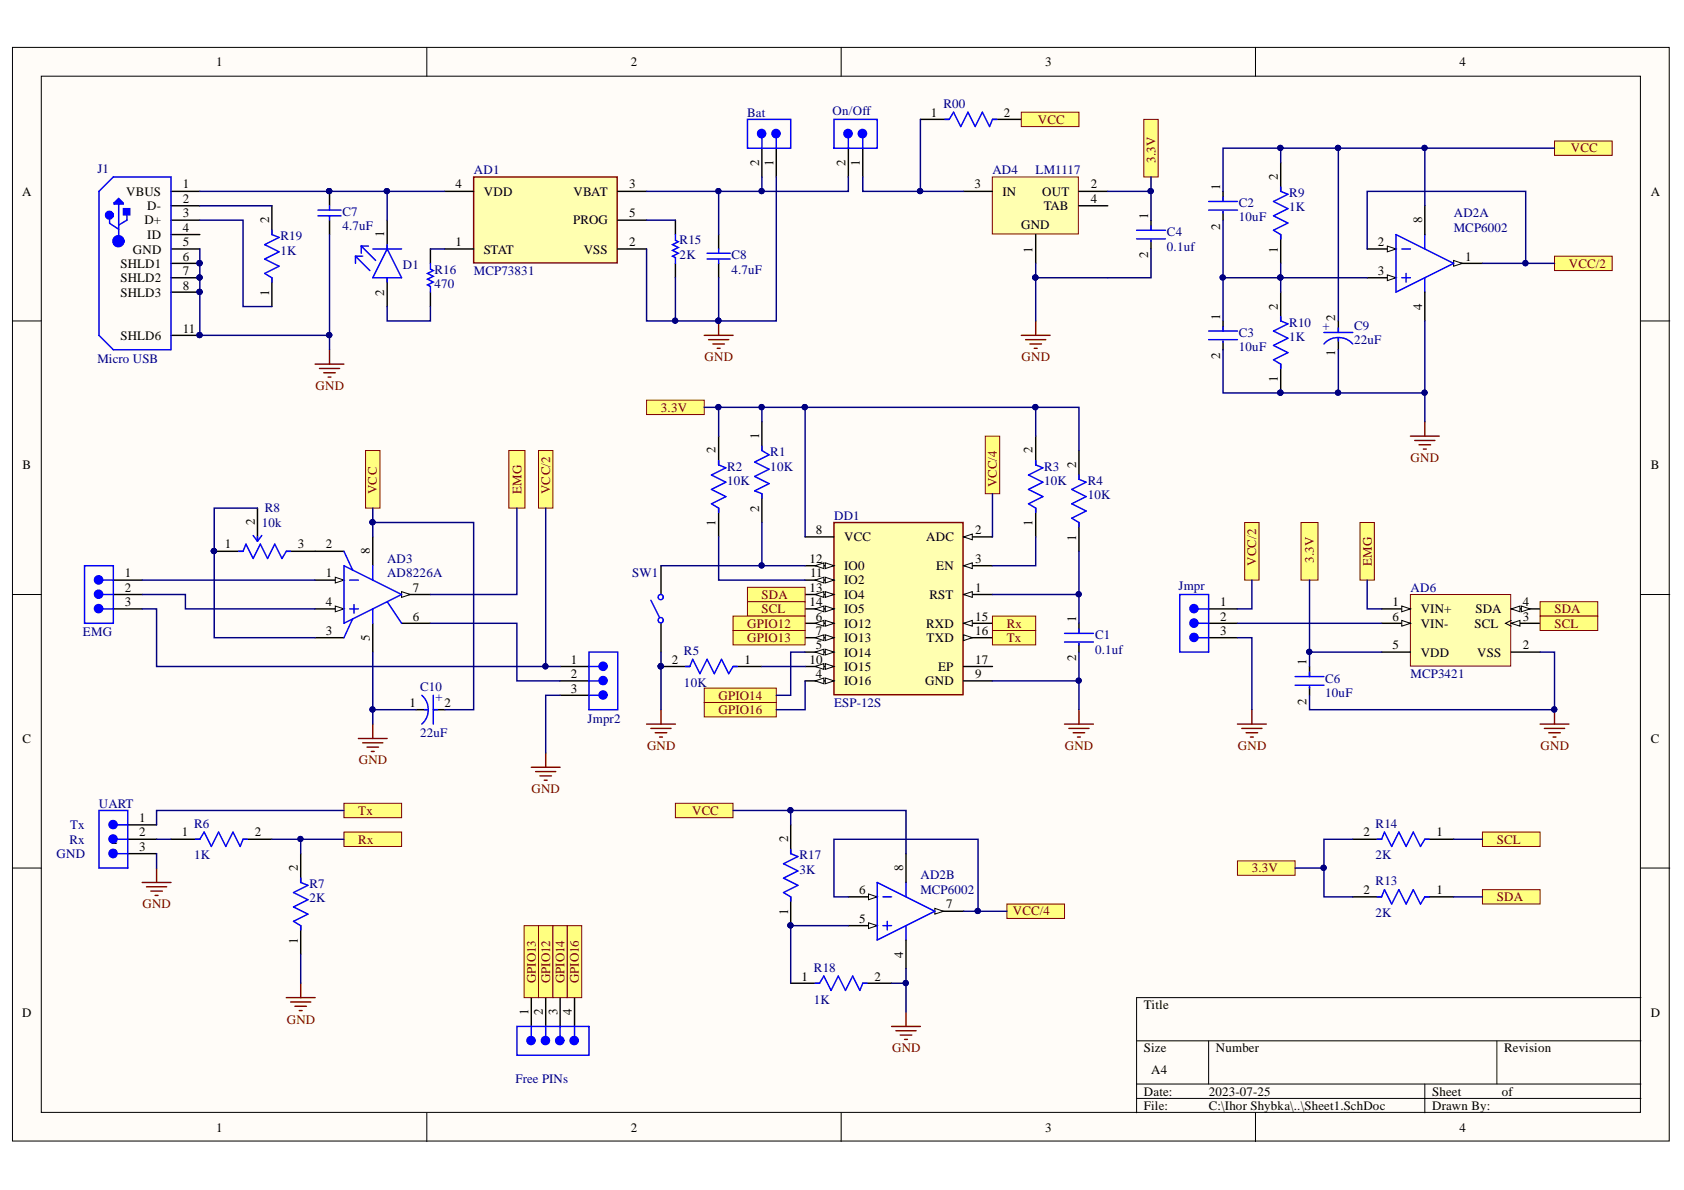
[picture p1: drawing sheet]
# Altium project smart_muscle.PrjPcb
1 sheet, 43 parts. Net scope: flat (ports and power ports of the same name join across sheets).
Board file: PCB1.PcbDoc

## Sheet Sheet1.SchDoc
size A4

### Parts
AD1  MCP73831  [FP-C04-091-OT-IPC_B]
AD2  MCP6002  [SOIC-SN8_M]  (parts A,B of 2)
AD3  AD8226A  [ADI-RM-8_L]
AD4  LM1117  [DCY0004A_L]
AD6  MCP3421A0T-E/CH  [SOT-23-CH6_M]
Bat  TSW-102-26-G-S  [SMTC-TSW-102-26-XX-S]  (value not drawn)
C1  0.1uF  [FP-0805-L_2_0_0_1-W_1_25-IPC_C]
C2  10uF  [FP-0805-L_2_0_0_1-W_1_25-IPC_C]
C3  10uF  [FP-0805-L_2_0_0_1-W_1_25-IPC_C]
C4  0.1uF  [FP-0805-L_2_0_0_1-W_1_25-IPC_C]
C6  10uF  [FP-0805-L_2_0_0_1-W_1_25-IPC_C]
C7  4.7uF  [CAPC2013X145X50LL20T20]
C8  4.7uF  [CAPC2013X145X50LL20T20]
C9  22uF  [FP-NLJP-MFG]
C10  22uF  [FP-NLJP-MFG]
D1  LTST-C190GKT  [FP-LTST-C190GKT-MFG]  (value not drawn)
DD1  ESP-12S  [FP-ESP-12S-MFG]
EMG  TSW-103-07-T-S  [SMTC-TSW-103-07-X-S]  (value not drawn)
Free_PINs  TSW-104-08-L-S  [SMTC-TSW-104-08-X-S]  (value not drawn)
J1  105017-0001  [USB-MICRO-B_V]
Jmpr  TSW-103-07-T-S  [SMTC-TSW-103-07-X-S]  (value not drawn)
Jmpr2  TSW-103-07-T-S  [SMTC-TSW-103-07-X-S]  (value not drawn)
On/Off  TSW-102-26-G-S  [SMTC-TSW-102-26-XX-S]  (value not drawn)
R00  RP73D2B10RBTG  [FP-RP732B-MFG]  (value not drawn)
R1  10K  [FP-RG2012-IPC_C]
R2  10K  [FP-RG2012-IPC_C]
R3  10K  [FP-RG2012-IPC_C]
R4  10K  [FP-RG2012-IPC_C]
R5  10K  [FP-RG2012-IPC_C]
R6  1K  [FP-RG2012-IPC_C]
R7  2K  [FP-RG2012-IPC_C]
R8  10K  [FP-TC33X-2-MFG]
R9  1K  [FP-RG2012-IPC_C]
R10  1K  [FP-RG2012-IPC_C]
R13  2K  [FP-RG2012-IPC_C]
R14  2K  [FP-RG2012-IPC_C]
R15  2K  [RESC2013X60X30ML20T20]
R16  470  [RESC2013X60X30ML20T20]
R17  3K  [FP-RG2012-IPC_C]
R18  1K  [FP-RG2012-IPC_C]
R19  1K  [FP-RG2012-IPC_C]
SW1  434111050826  [434111050826]  (value not drawn)
UART  TSW-103-07-T-S  [SMTC-TSW-103-07-X-S]  (value not drawn)

### Ports
3.3V, EMG, GPIO12, GPIO13, GPIO14, GPIO16, Rx, SCL, SDA, Tx, VCC, VCC/2, VCC/4

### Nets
GND: AD1.2(VSS) AD2.4(VSS) AD3.5(-VS) AD4.1(GND) AD6.2(VSS) Bat.1 C1.2 C3.2 C4.2 C6.2 C7.1 C8.1 C9.1(C) C10.1(C) DD1.9(GND) J1.5(GND) J1.6(SHLD1) J1.7(SHLD2) J1.8(SHLD3) J1.9(SHLD4) J1.10(SHLD5) J1.11(SHLD6) Jmpr.3 Jmpr2.3 R5.2 R7.1 R10.1 R15.1 R18.2 SW1.1 UART.3
NetAD1_1: AD1.1(STAT) R16.2
NetAD1_3: AD1.3(VBAT) Bat.2 C8.2 On/Off.2
NetAD1_4: AD1.4(VDD) C7.2 D1.1(C) J1.1(VBUS)
NetAD1_5: AD1.5(PROG) R15.2
NetAD2_1: AD2.1(VOUTA) AD2.2(VINA-) EMG.3 Jmpr.1 Jmpr2.1 ; port VCC/2
NetAD2_3: AD2.3(VINA+) C2.2 C3.1 R9.1 R10.2
NetAD2_5: AD2.5(VINB+) R17.1 R18.1
NetAD2_6: AD2.6(VINB-) AD2.7(VOUTB) DD1.2(ADC) ; port VCC/4
NetAD2_8: AD2.8(VDD) AD3.8(+VS) C2.1 C9.2(A) C10.2(A) R00.2 R9.2 R17.2 ; port VCC
NetAD3_1: AD3.1(-IN) EMG.1
NetAD3_2: AD3.2(RG) R8.3(CW)
NetAD3_3: AD3.3(RG) R8.1(CCW) R8.2(WIPER)
NetAD3_4: AD3.4(+IN) EMG.2
NetAD3_6: AD3.6(REF) Jmpr2.2
NetAD3_7: AD3.7(VOUT) AD6.1(VIN+) ; port EMG
NetAD4_2: AD4.2(OUT) AD4.4(TAB) AD6.5(VDD) C4.1 C6.1 DD1.8(VCC) R1.1 R2.2 R3.2 R4.2 R13.2 R14.2 ; port 3.3V
NetAD4_3: AD4.3(IN) On/Off.1 R00.1
NetAD6_3: AD6.3(SCL) DD1.14(IO5) R14.1 ; port SCL
NetAD6_4: AD6.4(SDA) DD1.13(IO4) R13.1 ; port SDA
NetAD6_6: AD6.6(VIN-) Jmpr.2
NetC1_1: C1.1 DD1.1(RST) R4.1
NetD1_2: D1.2(A) R16.1
NetDD1_3: DD1.3(EN) R3.1
NetDD1_4: DD1.4(IO16) Free_PINs.4 ; port GPIO16
NetDD1_5: DD1.5(IO14) Free_PINs.3 ; port GPIO14
NetDD1_6: DD1.6(IO12) Free_PINs.2 ; port GPIO12
NetDD1_7: DD1.7(IO13) Free_PINs.1 ; port GPIO13
NetDD1_10: DD1.10(IO15) R5.1
NetDD1_11: DD1.11(IO2) R2.1
NetDD1_12: DD1.12(IO0) R1.2 SW1.2
NetDD1_15: DD1.15(RXD) R6.2 R7.2 ; port Rx
NetDD1_16: DD1.16(TXD) UART.1 ; port Tx
NetJ1_2: J1.2(D-) R19.2
NetJ1_3: J1.3(D+) R19.1
NetR6_1: R6.1 UART.2

Not connected (* = marked no-connect by the designer): DD1 17(EP); J1 4(ID)

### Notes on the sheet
- (near UART) GND
- (near UART) Rx
- (near UART) Tx
